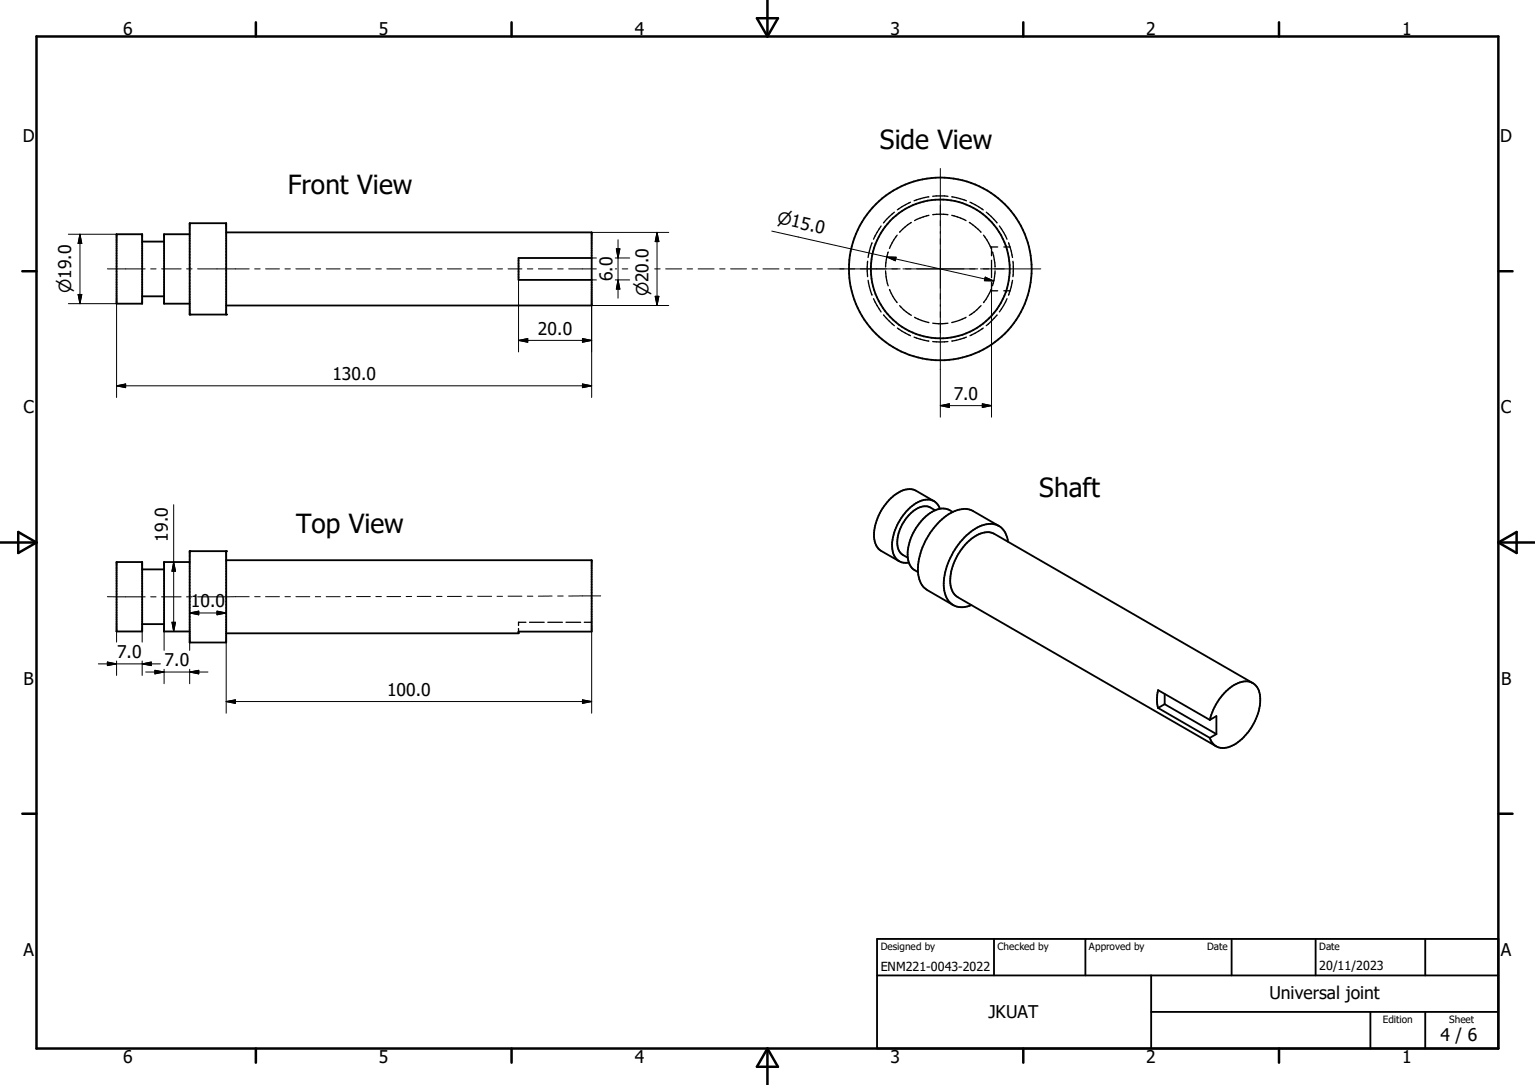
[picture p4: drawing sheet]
<svg xmlns="http://www.w3.org/2000/svg" width="297mm" height="210mm" viewBox="0 0 297 210" stroke-linecap="round" stroke-linejoin="round" font-family="sans-serif">
<g fill="none" stroke="#000" stroke-width=".36">
<path d="M22.6 45.3h4.9v13.5h-4.9zM27.5 46.8h4.2M27.5 57.4h4.2M36.7 45.3h-5v13.5h5M36.7 43.2h7.1v17.7h-7.1zM43.8 45h70.7v14.1h-70.7M114.5 49.9h-14.2v4.3h14.2M180.7 97l-3.5-2a3.9 3.9 0 0 0-4.1 .8 10.2 10.2 0 0 0-3.9 8.6 3 3 0 0 0 1.3 2.2l3.5 2M181 98.8l-1-.6a3.4 3.4 0 0 0-3.7 1.1 7.5 7.5 0 0 0-2.5 7l.3 .5a3.1 3.1 0 0 0 1.5 1.2M181.9 98.5a2.73 2.73 0 0 0-4.3-1.3 10.3 10.3 0 0 0-5 9.1 2.61 2.61 0 0 0 3.2 2.6M184.3 99.1a3.6 3.6 0 0 0-4.7 .5 10.2 10.2 0 0 0-3.9 8.5l.1 .8M22.6 108.8h4.9v13.4h-4.9z"/>
<path d="M27.5 110.2h4.2M36.7 108.8h-5v13.4h5M36.7 106.7h7.1v17.7h-7.1zM43.8 108.4h70.7v13.9h-14.2v.3h-56.5M175.8 108.9l.7 1.1 1.1 .7M193.3 101.8l-5-2.9a5.2 5.2 0 0 0-5.6 1.3 13.6 13.6 0 0 0-5 11.1 3.9 3.9 0 0 0 1.7 2.9l5 2.9M195.1 104.9a3.4 3.4 0 0 0-3.9-3.5 9.8 9.8 0 0 0-6.4 5 11.5 11.5 0 0 0-2 8.4 3.4 3.4 0 0 0 5.2 2.3M27.5 120.8h4.2M224.1 137l10 5.8M224.1 137a6.6 6.6 0 0 1 0-3.4l10 5.8M225.4 136.3l10 5.8M225.4 136.3l-1.3 .7"/>
<path d="M225.4 134.3v2M234.1 139.4l1.3-.8v3.5M234.1 139.4a10.5 10.5 0 0 1 5.8-7.3 2.81 2.81 0 0 1 3.9 2.7 10.6 10.6 0 0 1-5.8 9.7 2.73 2.73 0 0 1-3.9-1.7M242.4 132.2l-50-28.9a4.1 4.1 0 0 0-4.6 1.1 10.5 10.5 0 0 0-3.8 9.3l.4 1 .9 .9 50 28.9M235.4 142.1l-1.3 .7M169.7 188.8h120.2M169.7 181.7h120.2v21.3h-120.2zM192.3 181.7v7.1M210 181.7v7.1M222.7 195.9h67.2M222.7 188.8v14.2M238.3 181.7v7.1"/>
<path d="M254.6 181.7v7.1M265.2 195.9v7.1M275.8 181.7v7.1M275.8 195.9v7.1"/>
<circle cx="181.9" cy="52" r="13.4"/>
<circle cx="182" cy="52.1" r="17.7"/>
</g>
<g fill="#000">
<circle cx="36.7" cy="60.9" r=".18"/>
<circle cx="43.8" cy="60.9" r=".18"/>
<circle cx="36.7" cy="106.7" r=".18"/>
<circle cx="43.8" cy="106.7" r=".18"/>
</g>
<g fill="none" stroke="#000" stroke-width=".25">
<path d="M176.2 39.1l-2.6 1.5M179.7 38.1l-2.8 .8M180.5 38h2.9M184.2 38.1l2.8 .8M187.7 39.1l2.6 1.5M167.9 50.6v2.9M168 54.3l.7 2.8M168.7 47l-.7 2.8M169 57.8l1.5 2.6M170.5 43.7l-1.5 2.6M171.4 52.4l.2 1.8 .3 1.1M171.9 48.8l-.4 1.4-.1 1.5"/>
<path d="M172.1 56l.6 1.4 .9 1.2M173.1 41.1l-2.2 2.1M173.6 45.5l-.7 1-.8 1.6M174.1 59.2l.8 .8 1.4 1M176.3 43.1l-1.2 .8-1 1.1M179.7 41.7l-2.7 1M180.5 41.6l1.4-.1 1.5 .1M184.2 41.7l2.7 1M187.6 43.1l2.2 1.9M189.8 59.2l-1.3 1.2-.9 .6M190.3 45.5l.7 1 .8 1.6M190.8 41.1l2.1 2.1"/>
<path d="M191.8 56l-1 1.9-.5 .7M191.9 54.6v1.7h1.1M191.9 50.4v3.3M192 48.8l.4 1.4 .1 1.5M192.5 52.4l-.2 1.8-.3 1.1M193 47.8h-1.1v1.7M193.4 43.7l1.4 2.6M194.2 56.3h1.2M194.2 47.8h1.2M194.8 57.8l-1.4 2.6M195.2 47l.7 2.8M195.4 56.3l-.2 .8"/>
<path d="M195.9 54.3l-.5 2M196 50.6v2.9M170.9 61l2.2 2M173.6 63.5l2.6 1.5M176.9 65.3l2.8 .7M177 61.4l1.3 .6 1.4 .4M180.5 66.1h2.9M180.5 62.6l1.1 .1 1.8-.1M186.9 61.4l-1.3 .6-1.4 .4M187 65.3l-2.8 .7M190.3 63.5l-2.6 1.5M192.9 61l-2.1 2"/>
<path d="M100.3 121.7v.6M101.8 120.5h-1.5v.6M102.5 120.5h2.8M106 120.5h2.8M109.5 120.5h2.8M113.1 120.5h1.4"/>
</g>
<g fill="none" stroke="#000" stroke-width=".48">
<path d="M7.1 7.1h282.8v195.9h-282.8zM49.5 4.3v2.8M99 4.3v2.8M146.5 3.5h4l-2 3.6zM148.5 0v7.1M198 4.3v2.8M247.5 4.3v2.8M4.3 52.5h2.8M289.9 52.5h2.8M0 105h7.1M3.5 103l3.6 2-3.6 2zM289.9 105h7.1"/>
<path d="M289.9 105l3.6-2v4zM4.3 157.5h2.8M289.9 157.5h2.8M49.5 203v2.7M99 203v2.7M148.5 203v7M148.5 203l2 3.5h-4zM198 203v2.7M247.5 203v2.7"/>
</g>
<g fill="none" stroke="#000" stroke-width=".19">
<path d="M181.9 32.6v48.2M13.2 58.8h9.4v18.1M13.2 45.3h9.4M15.1 57h.7l-.3 1.8zM15.5 45.3v13.5M15.5 45.3l.3 1.8h-.7zM20.8 52h7.3M29.2 52h1M31.3 52h3.8M36.1 52h1.1M38.2 52h10M49.3 52h1"/>
<path d="M51.4 52h2.7M55.1 52h1.1M57.3 52h2.6M61 52h1.1M63.1 52h2.7M66.9 52h1M69 52h2.7M72.7 52h1.1M74.9 52h2.6M78.6 52h1.1M80.7 52h2.7M84.5 52h1"/>
<path d="M86.6 52h2.7M90.3 52h1.1M92.4 52h2.7M96.2 52h1M98.3 52h2.7M100.3 54.2v13.9M102 52h1.1M104.2 52h2.6M107.9 52h1.1M110 52h5.4M114.5 45h14.9M114.5 59.1h14.9"/>
<path d="M114.5 49.9h.9M115.4 54.2h-.9v22.7M119.1 49.9h2.7M119.1 54.2h2.7M119.1 52h.2M119.3 48.2h.6l-.3 1.7zM119.6 46.4v11.3M119.6 54.2l.3 1.8h-.6zM120.4 52h1.1M126.7 52h1M126.8 57.4h.7l-.4 1.7zM127.1 45v14.1"/>
<path d="M127.1 45l.4 1.8h-.7zM128.8 52h3.1M132.9 52h1.1M135.1 52h3.1M139.2 52h1.1M141.4 52h3.1M145.5 52h1.1M147.6 52h3.1M149.3 44.7l22.3 5M151.8 52h1.1M153.9 52h3.1M158.1 52h1"/>
<path d="M160.2 52h14M171.6 49.7l20.7 4.7M171.6 49.7l1.8 .1-.2 .7zM174.7 52h14.5M189.7 52h11.7M190.6 53.6l1.7 .8-1.8-.1zM191.9 56.3v24.5M22.6 74.7h91.9M22.6 74.7l1.7-.4v.7zM100.3 65.9h14.2M100.3 65.9l1.8-.4v.7zM112.7 65.5l1.8 .4-1.8 .3z"/>
<path d="M112.7 74.3l1.8 .4-1.8 .3zM181.9 78.5h10M181.9 78.5l1.8-.3v.7zM190.1 78.2l1.8 .3-1.8 .4zM33.6 97.7v24.5M20.8 115.5h7.3M29.2 115.5h1M31.3 115.5h3.8M33.6 108.8l.4 1.8h-.7zM36.1 115.5h1.1M36.7 118.6h7.1M36.7 118.6l1.8-.3v.7z"/>
<path d="M42 118.3l1.8 .3-1.8 .4zM48.2 115.5h-10M49.3 115.5h1M51.4 115.5h2.7M55.1 115.5h1.1M57.3 115.5h2.6M61 115.5h1.1M63.1 115.5h2.7M67.9 115.5h-1M69 115.5h2.7M72.7 115.5h1.1M74.9 115.5h2.6"/>
<path d="M79.7 115.4l-1.1 .1M80.7 115.4h2.7M84.5 115.4h1M86.6 115.4h2.7M90.3 115.4h1.1M92.4 115.4h2.7M96.2 115.4h1M98.3 115.4h2.7M102 115.4h1.1M106.8 115.4h-2.6M107.9 115.4h1.1M116.2 115.3l-6.2 .1"/>
<path d="M19 128.5h12M20.8 128.1l1.8 .4-1.8 .3zM22.6 122.2v2.1M22.6 127.9v2.8M27.5 128.5l1.8-.4v.7zM27.5 122.2v2.1M27.5 127.9v2.8M28.2 130.1h12M30 129.7l1.7 .4-1.7 .3zM31.7 122.2v3.7M31.7 129.5v2.8M33.3 120.5h.7l-.4 1.7z"/>
<path d="M36.7 130.1l1.8-.4v.7zM36.7 122.2v3.7M36.7 129.5v2.8M43.8 135.8h70.7M43.8 135.8l1.7-.3v.6zM43.8 124.4v13.7M112.7 135.5l1.8 .3-1.8 .3zM114.5 122.3v15.8"/>
</g>
<g fill="#000" stroke="#000" stroke-width=".19">
<path d="M15.1 57h.7l-.3 1.8zM15.5 45.3l.3 1.8h-.7zM119.3 48.2h.6l-.3 1.7zM119.6 54.2l.3 1.8h-.6zM126.8 57.4h.7l-.4 1.7zM127.1 45l.4 1.8h-.7zM171.6 49.7l1.8 .1-.2 .7zM190.6 53.6l1.7 .8-1.8-.1zM22.6 74.7l1.7-.4v.7zM100.3 65.9l1.8-.4v.7zM112.7 65.5l1.8 .4-1.8 .3zM112.7 74.3l1.8 .4-1.8 .3z"/>
<path d="M181.9 78.5l1.8-.3v.7zM190.1 78.2l1.8 .3-1.8 .4zM33.6 108.8l.4 1.8h-.7zM36.7 118.6l1.8-.3v.7zM42 118.3l1.8 .3-1.8 .4zM20.8 128.1l1.8 .4-1.8 .3zM27.5 128.5l1.8-.4v.7zM30 129.7l1.7 .4-1.7 .3zM33.3 120.5h.7l-.4 1.7zM36.7 130.1l1.8-.4v.7zM43.8 135.8l1.7-.3v.6zM112.7 135.5l1.8 .3-1.8 .3z"/>
</g>
<g font-size="5.1">
<text x="170.2" y="28.8">Side View</text>
<text x="55.7" y="37.5">Front View</text>
<text x="201.1" y="96.3">Shaft</text>
<text x="57.3" y="103.3">Top View</text>
</g>
<g font-size="3.4">
<text x="23.8" y="6.8">6</text>
<text x="73.3" y="6.8">5</text>
<text x="122.9" y="6.8">4</text>
<text x="172.3" y="6.8">3</text>
<text x="221.8" y="6.8">2</text>
<text x="271.3" y="6.8">1</text>
<text x="4.4" y="27.5">D</text>
<text x="290.3" y="27.5">D</text>
<text x="118.5" y="54.4" transform="rotate(-90 118.5 54.4)">6.0</text>
<text x="104.1" y="64.8">20.0</text>
<text x="64.3" y="73.6">130.0</text>
<text x="184.5" y="77.4">7.0</text>
<text x="4.5" y="80">C</text>
<text x="290.4" y="80">C</text>
<text x="32.5" y="104.9" transform="rotate(-90 32.5 104.9)">19.0</text>
<text x="36.9" y="117.5">10.0</text>
<text x="22.6" y="127.4">7.0</text>
<text x="31.8" y="128.9">7.0</text>
<text x="4.5" y="132.5">B</text>
<text x="74.9" y="134.7">100.0</text>
<text x="290.4" y="132.5">B</text>
<text x="4.5" y="185">A</text>
<text x="290.4" y="185">A</text>
<text x="191.3" y="197.1">JKUAT</text>
<text x="245.6" y="193.3">Universal joint</text>
<text x="278.7" y="201.5">4 / 6</text>
<text x="23.8" y="205.7">6</text>
<text x="73.3" y="205.7">5</text>
<text x="122.9" y="205.7">4</text>
<text x="172.3" y="205.7">3</text>
<text x="221.8" y="205.7">2</text>
<text x="271.3" y="205.7">1</text>
</g>
<g font-size="3.2">
<text x="150.2" y="43.2" transform="rotate(13 150.2 43.2)">n15.0</text>
<text x="13.8" y="56.7" transform="rotate(-90 13.8 56.7)">n19.0</text>
<text x="125.5" y="57.4" transform="rotate(-90 125.5 57.4)">n20.0</text>
</g>
<g font-size="2.4">
<text x="170.4" y="188">ENM221-0043-2022</text>
<text x="255.3" y="187.7">20/11/2023</text>
</g>
<g font-size="1.9">
<text x="170.4" y="183.9">Designed by</text>
<text x="193" y="183.9">Checked by</text>
<text x="210.7" y="183.9">Approved by</text>
<text x="233.6" y="183.9">Date</text>
<text x="255.3" y="183.9">Date</text>
<text x="267.5" y="198">Edition</text>
<text x="280.4" y="198">Sheet</text>
</g>
</svg>
